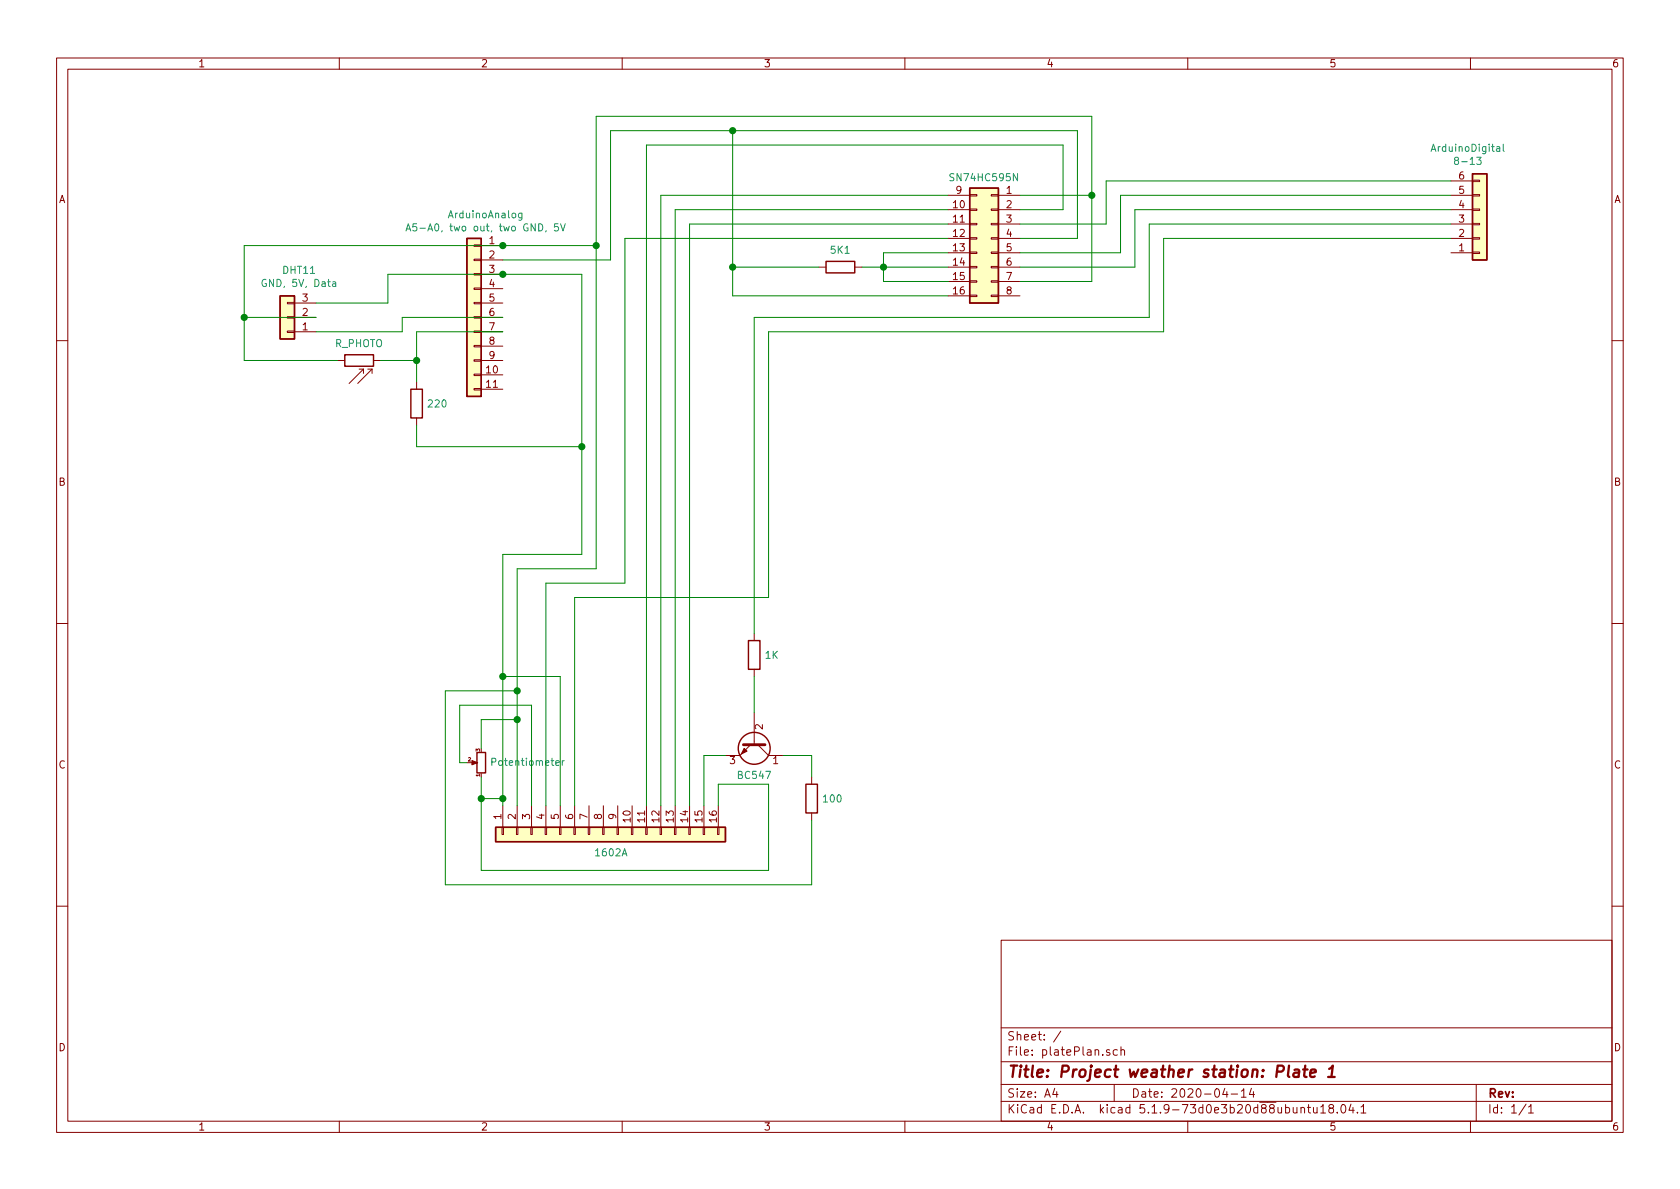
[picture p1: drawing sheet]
<svg xmlns="http://www.w3.org/2000/svg" width="297mm" height="210mm" viewBox="0 0 297 210" stroke-linecap="round" stroke-linejoin="round" font-family="sans-serif">
<g fill="none" stroke="#840000" stroke-width=".18">
<path d="M10 10.3h277v189.9h-277zM12 12.2h273v186.1h-273zM60 10.3v1.9M110 10.3v1.9M160 10.3v1.9M210 10.3v1.9M260 10.3v1.9M167.6 34.5h3.8M167.6 37.1h3.8M167.6 39.6h3.8M171.4 39.5h1.3v.2h-1.3zM171.4 37h1.3v.2h-1.3z"/>
<path d="M171.4 34.4h1.3v.3h-1.3zM175.3 39.5h1.2v.2h-1.2zM175.3 37h1.2v.2h-1.2zM175.3 34.4h1.2v.3h-1.2zM176.5 34.5h3.8M176.5 37.1h3.8M176.5 39.6h3.8M256.5 34.5h3.8M256.5 37.1h3.8M256.5 39.6h3.8M256.5 32h3.8M260.3 34.4h1.3v.3h-1.3z"/>
<path d="M260.3 31.9h1.3v.2h-1.3zM260.3 37h1.3v.2h-1.3zM260.3 39.5h1.3v.2h-1.3zM50.8 53.5h1.3v.2h-1.3zM50.8 58.5h1.3v.3h-1.3zM50.8 56h1.3v.3h-1.3zM52.1 53.6h3.8M52.1 56.1h3.8M52.1 58.7h3.8M83.8 58.5h1.3v.3h-1.3zM83.8 53.5h1.3v.2h-1.3zM83.8 50.9h1.3v.3h-1.3z"/>
<path d="M83.8 48.4h1.3v.2h-1.3zM83.8 45.8h1.3v.3h-1.3zM83.8 56h1.3v.3h-1.3zM83.8 43.3h1.3v.3h-1.3zM85.1 43.4h3.8M85.1 46h3.8M85.1 48.5h3.8M85.1 51h3.8M85.1 53.6h3.8M85.1 56.1h3.8M85.1 58.7h3.8M144.8 47.2h1.2"/>
<path d="M151.1 47.2h1.3M167.6 47.2h3.8M167.6 42.2h3.8M167.6 44.7h3.8M167.6 49.8h3.8M167.6 52.3h3.8M171.4 47.1h1.3v.3h-1.3zM171.4 49.7h1.3v.2h-1.3zM171.4 52.2h1.3v.2h-1.3zM171.4 44.6h1.3v.2h-1.3zM171.4 42h1.3v.3h-1.3zM175.3 47.1h1.2v.3h-1.2z"/>
<path d="M175.3 49.7h1.2v.2h-1.2zM175.3 52.2h1.2v.2h-1.2zM175.3 44.6h1.2v.2h-1.2zM175.3 42h1.2v.3h-1.2zM176.5 47.2h3.8M176.5 42.2h3.8M176.5 44.7h3.8M176.5 49.8h3.8M176.5 52.3h3.8M256.5 42.2h3.8M256.5 44.7h3.8M260.3 42h1.3v.3h-1.3z"/>
<path d="M260.3 44.6h1.3v.2h-1.3zM10 60.2h2M59.7 63.7h1.3M63.5 65.3h.8M64.3 65.3l-2.6 2.5M64.3 65.3v.7M65 65.3h.8M65.8 65.3l-2.6 2.5M65.8 65.3v.7M66 63.7h1.3M73.7 67.6v1.2M73.7 73.9v1.3"/>
<path d="M83.8 61.1h1.3v.2h-1.3zM83.8 63.6h1.3v.3h-1.3zM83.8 66.2h1.3v.2h-1.3zM83.8 68.7h1.3v.3h-1.3zM85.1 66.3h3.8M85.1 68.8h3.8M85.1 61.2h3.8M85.1 63.7h3.8M285 60.2h2M10 110.3h2M133.3 112v1.3M133.3 118.4v1.2"/>
<path d="M285 110.3h2M132.7 131.7l-1.9 1.9h-2.5M133.3 126v5.7M134 131.7l1.9 1.9h2.5M143.5 137.4v1.3M88.8 146.3h.2v1.3h-.2zM88.9 142.5v3.8M91.3 146.3h.3v1.3h-.3zM91.4 142.5v3.8M93.9 146.3h.2v1.3h-.2zM94 142.5v3.8M96.4 146.3h.2v1.3h-.2z"/>
<path d="M96.5 142.5v3.8M98.9 146.3h.3v1.3h-.3zM99.1 142.5v3.8M101.5 146.3h.2v1.3h-.2zM101.6 142.5v3.8M104 146.3h.3v1.3h-.3zM104.1 142.5v3.8M106.6 146.3h.2v1.3h-.2zM106.7 142.5v3.8M109.1 146.3h.2v1.3h-.2zM109.2 142.5v3.8M111.6 146.3h.3v1.3h-.3z"/>
<path d="M111.8 142.5v3.8M114.2 146.3h.2v1.3h-.2zM114.3 142.5v3.8M116.7 146.3h.3v1.3h-.3zM116.8 142.5v3.8M119.3 146.3h.2v1.3h-.2zM119.4 142.5v3.8M121.8 146.3h.2v1.3h-.2zM121.9 142.5v3.8M124.3 146.3h.3v1.3h-.3zM124.5 142.5v3.8M126.9 146.3h.2v1.3h-.2z"/>
<path d="M127 142.5v3.8M143.5 143.8v1.2M10 160.2h2M177 166.3h108v32h-108zM285 160.2h2M60 198.3v1.9M110 198.3v1.9M160 198.3v1.9M177 194.8h108M177 191.8h108M177 187.8h108M177 181.8h108"/>
<path d="M186.5 192.5l-.4 1h1M186.8 193v1M187.6 182.3l-1.3 2M196.2 185.7l-.4-.1-.2 .2 .1 .2 .5 .2v.3h-.6M197 191.8v3M197.6 185.7l-.5-.1-.3 .3 .1 .6 .2 .1 .5-.1M198.2 185.7l.2-.1 .4 .1v.9M198.2 185.1v1.5M210 198.3v1.9M216.6 192.5l-.4 1h.9M216.9 193v1M217.7 193.5h1.1"/>
<path d="M219.5 193l.4-.5v1.5M219.5 194h.8M221.3 192.5l-.4 1h.9M221.6 193v1M230 196l.2-.2 .4 .1 .1 .9M230 195.8v1M231.2 195.8h.5M231.4 195.3v1.3l.3 .2M232.2 195.8l.1 .9 .4 .1 .2-.1M232.9 195.8v1M233.5 195.8l.4-.5v1.5M233.5 196.8h.9"/>
<path d="M235.2 196l-.3-.3 .2-.3a.48 .48 0 0 1 .6 .1v.4a.52 .52 0 0 0-.7 .2 .52 .52 0 0 0 .1 .6l.4 .1 .2-.1 .1-.4-.3-.3M236.4 196.7v.1M237.3 195.4l.1-.1a.8 .8 0 0 1 .6 .8 .8 .8 0 0 1-.6 .7 1 1 0 0 1-.1-1.4zM238.9 195.2l-.4 1.1h.9M239.2 195.8v1M240 196.7v.1M240.6 195.8l.5-.5v1.5M240.6 196.8h.9M260 198.3v1.9M261 191.8v6.5M269.8 195.2l-1.2 2M270.3 195.8l.4-.5v1.5"/>
<path d="M270.3 196.8h.8"/>
</g>
<path d="M227.9 188.4l-.2 1.8 .3 .2M228.9 189.2h.7v1.2M229.7 189.6l-.7 .1a.4 .4 0 0 0-.3 .3 .4 .4 0 0 0 .2 .4l.7-.1M230.4 189.1h.8M230.8 188.4l-.2 1.8v.1l.4 .1M231.7 189.8l.9-.2v-.4h-.8l-.2 1 .3 .2 .6-.1M234.8 190.4h1.2M235 189l.7-.6-.3 2" fill="none" stroke="#840000" stroke-width=".41"/>
<g fill="#ffffc2" stroke="#ffffc2" stroke-width=".18">
<path d="M82.5 42.2h2.6v27.9h-2.6z"/>
<path d="M87.6 146.3h40.7v2.5h-40.7z"/>
<path d="M171.4 33.3h5.1v20.3h-5.1z"/>
<path d="M49.5 52.3h2.6v7.6h-2.6z"/>
<path d="M260.3 30.7h2.6v15.3h-2.6z"/>
</g>
<g fill="none" stroke="#840000" stroke-width=".25">
<path d="M171.4 33.3h5.1v20.3h-5.1zM260.3 30.7h2.6v15.3h-2.6zM49.5 52.3h2.6v7.6h-2.6zM82.5 42.2h2.6v27.9h-2.6zM146 46.2h5.1v2.1h-5.1zM61 62.7h5v2.1h-5zM72.6 68.8h2.1v5.1h-2.1zM132.3 113.3h2.1v5.1h-2.1zM84.3 133.1h1.6v3.6h-1.6zM142.5 138.7h2v5.1h-2zM87.6 146.3h40.7v2.5h-40.7z"/>
<circle cx="133.3" cy="132.3" r="2.82"/>
</g>
<g fill="none" stroke="#008484" stroke-width=".18">
<path d="M73.7 39.6h-.6l-.1 .6 .2-.1 .5 .1v.5l-.2 .1-.5-.1M92.3 37.7l-.1 1.1-.2 .2-.3-.1M92.3 37.7h-.4l-.2 .2 .1 .6h.5M98.7 39.6h-.6l-.1 .6 .5-.1 .3 .2v.3l-.3 .2-.5-.1M99.1 39.6l.4 1.2 .4-1.2M257.4 28.4l-.2-.2v-.3l.5-.1 .1 .1v.3l-.5 .2-.1 .2v.2l.2 .3h.3l.2-.3-.1-.3-.1-.1M264.6 26h.5l.1 .8M265.2 26.2l-.5 .1-.1 .2 .1 .3 .5-.1M265.8 25.5v1.1l.2 .2M47 49.5a.59 .59 0 0 0-.7 .5 .59 .59 0 0 0 .7 .6l.1-.5h-.2M58.8 49.9h.5l.1 .8M59.4 50.1l-.4 .1-.2 .2v.2h.6"/>
<path d="M71.8 40.8l.4-1.2 .4 1.2M71.9 40.5h.6M99.4 134.5v.9M99.8 134.5l-.4 .2"/>
</g>
<path d="M131.4 131.7h3.9" fill="none" stroke="#840000" stroke-width=".51"/>
<g fill="#840000" stroke="#840000" stroke-width=".18">
<path d="M131.6 132.3l.5 .5-1 .5z"/>
<path d="M83.4 134.5l1.1 .4h-.3h.3l-1.1 .3z"/>
</g>
<g fill="none" stroke="#008400" stroke-width=".18">
<path d="M129.5 23.1v29.2h38.1M167.6 37.1h-48.2v105.4M167.6 39.6h-45.7v102.9M167.6 34.5h-50.8v108M180.3 37.1h7.7v-11.5h-73.7v116.9M180.3 34.5h12.7M256.5 37.1h-55.8v10.1h-20.4M256.5 32h-60.9v7.6h-15.3M256.5 39.6h-53.3v16.5h-69.9v55.9M256.5 34.5h-58.4v10.2h-17.8M43.2 56.1h12.7M55.9 53.6h12.7v-5.1h34.3v49.5h-14v44.5"/>
<path d="M88.9 56.1h-17.8v2.6h-15.2M88.9 58.7h-15.2v8.9M105.4 43.4h-62.2v20.3h16.5M129.5 47.2h15.3M152.4 47.2h15.2M167.6 44.7h-11.4v5.1h11.4M167.6 42.2h-57.1v60.9h-14v39.4M180.3 49.8h12.7v-29.2h-87.6v80h-14v41.9M180.3 42.2h10.2v-19.1h-82.6v22.9h-19M256.5 42.2h-50.8v16.5h-69.8v47h-34.3v36.8M67.3 63.7h6.4M73.7 75.2v3.8h29.2"/>
<path d="M88.9 119.6h10.2v22.9M133.3 119.6v6.4M82.5 134.9h-1.2v-10.2h12.7v17.8M85.1 137.4v16.5h50.8v-15.2h-8.9v3.8M91.4 122.2h-12.7v34.3h64.8v-11.5M91.4 127.2h-6.3v5.1M128.3 133.6h-3.8v8.9M138.4 133.6h5.1v3.8M85.1 141.2h3.8"/>
</g>
<g fill="#008400" stroke="#008400" stroke-width=".25">
<circle cx="129.5" cy="23.1" r=".51"/>
<circle cx="88.9" cy="48.5" r=".51"/>
<circle cx="88.9" cy="141.2" r=".51"/>
<circle cx="156.2" cy="47.2" r=".51"/>
<circle cx="43.2" cy="56.1" r=".51"/>
<circle cx="91.4" cy="122.2" r=".51"/>
<circle cx="85.1" cy="141.2" r=".51"/>
<circle cx="88.9" cy="119.6" r=".51"/>
<circle cx="129.5" cy="47.2" r=".51"/>
<circle cx="105.4" cy="43.4" r=".51"/>
<circle cx="102.9" cy="79" r=".51"/>
<circle cx="91.4" cy="127.2" r=".51"/>
<circle cx="88.9" cy="43.4" r=".51"/>
<circle cx="193" cy="34.5" r=".51"/>
<circle cx="73.7" cy="63.7" r=".51"/>
</g>
<text font-size="2.8" fill="#840000" x="178" y="190.5">Title: Project weather station: Plate 1</text>
<g font-size="2.1" fill="#840000">
<text x="178" y="184">Sheet: /</text>
<text x="178" y="186.7">File: platePlan.sch</text>
<text x="178" y="196.9">KiCad E.D.A. kicad 5.1.9-73d0e3b20d88ubuntu18.04.1</text>
<text x="178" y="194.1">Size: A4</text>
<text x="200" y="194.1">Date: 2020-04-14</text>
<text x="263" y="194.1">Rev:</text>
<text x="263" y="196.9">Id: 1/1</text>
</g>
<g font-size="1.8" fill="#840000">
<text x="35" y="11.9">1</text>
<text x="85" y="11.9">2</text>
<text x="135" y="11.9">3</text>
<text x="185" y="11.9">4</text>
<text x="235" y="11.9">5</text>
<text x="285" y="11.9">6</text>
<text x="10.4" y="35.9">A</text>
<text x="169.1" y="34.3">9</text>
<text x="178" y="34.3">1</text>
<text x="258" y="34.3">5</text>
<text x="258" y="31.7">6</text>
<text x="285.4" y="35.9">A</text>
<text x="168.6" y="36.8">10</text>
<text x="168.6" y="39.4">11</text>
<text x="168.6" y="41.9">12</text>
<text x="178" y="36.8">2</text>
<text x="178" y="39.4">3</text>
<text x="178" y="41.9">4</text>
<text x="258" y="41.9">2</text>
<text x="258" y="39.4">3</text>
<text x="258" y="36.8">4</text>
<text x="86.5" y="43.2">1</text>
<text x="86.5" y="45.7">2</text>
<text x="168.6" y="44.4">13</text>
<text x="168.6" y="47">14</text>
<text x="178" y="44.4">5</text>
<text x="178" y="47">6</text>
<text x="258" y="44.4">1</text>
<text x="53.5" y="53.3">3</text>
<text x="86.5" y="48.3">3</text>
<text x="86.5" y="50.8">4</text>
<text x="86.5" y="53.3">5</text>
<text x="168.6" y="49.5">15</text>
<text x="168.6" y="52.1">16</text>
<text x="178" y="49.5">7</text>
<text x="178" y="52.1">8</text>
<text x="53.5" y="58.4">1</text>
<text x="53.5" y="55.9">2</text>
<text x="86.5" y="55.9">6</text>
<text x="86.5" y="58.4">7</text>
<text x="86.5" y="61">8</text>
<text x="86.5" y="63.5">9</text>
<text x="86" y="66">10</text>
<text x="86" y="68.6">11</text>
<text x="10.4" y="85.9">B</text>
<text x="285.4" y="85.9">B</text>
<text x="134.9" y="129" transform="rotate(-90 134.9 129)">2</text>
<text x="10.4" y="135.9">C</text>
<text x="129.1" y="135.1">3</text>
<text x="136.7" y="135.1">1</text>
<text x="285.4" y="135.9">C</text>
<text x="88.6" y="144.9" transform="rotate(-90 88.6 144.9)">1</text>
<text x="91.2" y="144.9" transform="rotate(-90 91.2 144.9)">2</text>
<text x="93.7" y="144.9" transform="rotate(-90 93.7 144.9)">3</text>
<text x="96.3" y="144.9" transform="rotate(-90 96.3 144.9)">4</text>
<text x="98.8" y="144.9" transform="rotate(-90 98.8 144.9)">5</text>
<text x="101.3" y="144.9" transform="rotate(-90 101.3 144.9)">6</text>
<text x="103.9" y="144.9" transform="rotate(-90 103.9 144.9)">7</text>
<text x="106.4" y="144.9" transform="rotate(-90 106.4 144.9)">8</text>
<text x="109" y="144.9" transform="rotate(-90 109 144.9)">9</text>
<text x="111.5" y="145.4" transform="rotate(-90 111.5 145.4)">10</text>
<text x="114" y="145.4" transform="rotate(-90 114 145.4)">11</text>
<text x="116.6" y="145.4" transform="rotate(-90 116.6 145.4)">12</text>
<text x="119.1" y="145.4" transform="rotate(-90 119.1 145.4)">13</text>
<text x="121.7" y="145.4" transform="rotate(-90 121.7 145.4)">14</text>
<text x="124.2" y="145.4" transform="rotate(-90 124.2 145.4)">15</text>
<text x="126.7" y="145.4" transform="rotate(-90 126.7 145.4)">16</text>
<text x="10.4" y="185.9">D</text>
<text x="285.4" y="185.9">D</text>
<text x="35" y="199.9">1</text>
<text x="85" y="199.9">2</text>
<text x="135" y="199.9">3</text>
<text x="185" y="199.9">4</text>
<text x="235" y="199.9">5</text>
<text x="285" y="199.9">6</text>
</g>
<g font-size="1.8" fill="#008484">
<text x="253.4" y="26.8">ArduinoDigital</text>
<text x="257.8" y="29.2">8-13</text>
<text x="168.4" y="32">SN74HC595N</text>
<text x="73.9" y="40.9">A5-A0, two out, two GND, 5V</text>
<text x="79.5" y="38.6">ArduinoAnalog</text>
<text x="146.9" y="44.9">5K1</text>
<text x="46.9" y="50.7">GND, 5V, Data</text>
<text x="50.1" y="48.4">DHT11</text>
<text x="59.2" y="61.4">R_PHOTO</text>
<text x="75.8" y="72.1">220</text>
<text x="135.3" y="116.5">1K</text>
<text x="87.4" y="135.4">Potentiometer</text>
<text x="130.6" y="137.7">BC547</text>
<text x="145.7" y="141.9">100</text>
<text x="105.4" y="151.4">1602A</text>
</g>
<g font-size=".9" fill="#840000">
<text x="82.8" y="134.6">2</text>
<text x="84.9" y="137.3" transform="rotate(-90 84.9 137.3)">1</text>
<text x="84.9" y="132.9" transform="rotate(-90 84.9 132.9)">3</text>
</g>
</svg>
